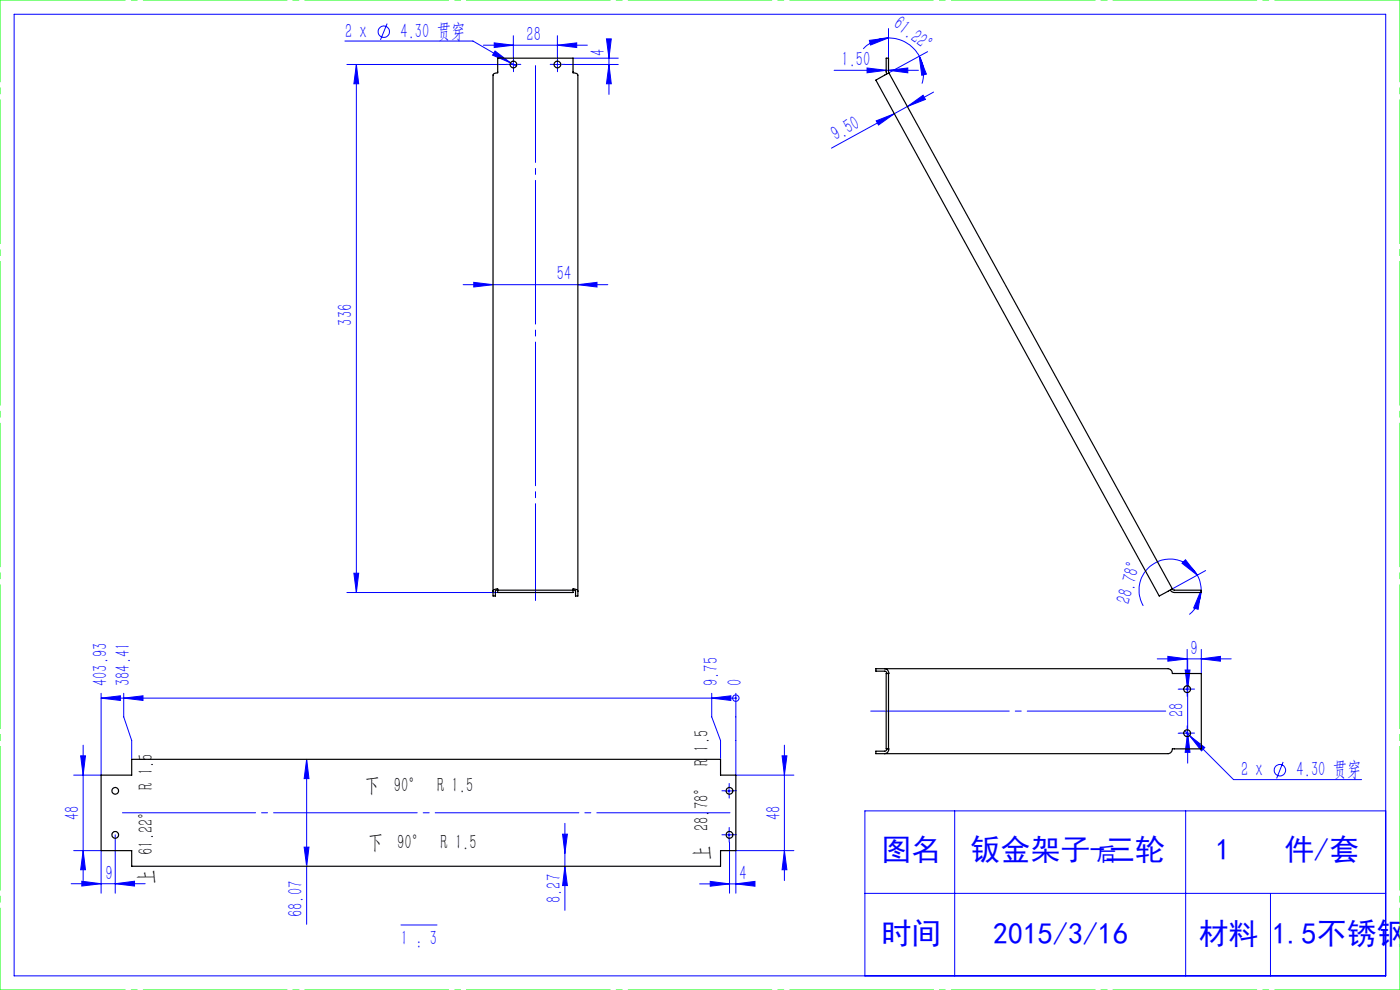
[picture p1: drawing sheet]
<svg xmlns="http://www.w3.org/2000/svg" width="297mm" height="210mm" viewBox="0 0 297 210" stroke-linecap="round" stroke-linejoin="round" font-family="sans-serif">
<g fill="none" stroke="#00f" stroke-width=".21">
<path d="M3 3h291v204h-291zM73.2 8.7h27.1l8 4.6M73.6 13.7h33.8M75.6 13.7v112M75.6 13.7l.5 4.1h-1zM82.1 5l-1.4 3.5M102.6 9.6h22M104.8 9.1l4.1 .5-4.1 .5zM105 10.8l3.3 2.5-3.8-1.6zM108.1 13.7h1.6M108.3 13.3l1.2 .7M108.9 12.8v1.7"/>
<path d="M108.9 7.6v4.5M117.4 13.7h1.7M118.3 12.8v1.7M118.3 9.6l4-.5v1zM118.3 7.6v4.5M119.8 13.7h11.4M121.6 12.3h9.6M128.7 8.2h1l-.5 4.1zM129.2 13.7l.5 4.1h-1zM129.2 8.9v11.1M177 14.9h17.8M183.9 14.4l4.1 .5-4.1 .5z"/>
<path d="M184.4 8.6l4.1-.6-3.8 1.6zM188.5 8a7.5 7.5 0 0 1 6.5 3.9M188.5 8a7.4 7.4 0 0 0-5.4 2.4M188.5 6.1v6.2M188.5 14.9l4.1-.5v1zM195 11.9l1.5 3.8-1 .3zM195 11.9a7.1 7.1 0 0 1 .6 5.8M196.8 11l-8.2 4.4M198 19.5l-5.5 3.1M185.9 25.6l3.8-1.5-3.3 2.4zM189.7 24.1l-13.3 7.3M192.5 22.6l3.3-2.4 .5 .9z"/>
<path d="M192.5 22.6l-2.8 1.5M100.5 59.9l4.1 .5-4.1 .5zM98.2 60.4h30.7M122.6 60.4l4-.5v1zM250.8 119.5l.7-.8 2.5 3.3zM73.6 125.7h32M75.1 121.6h1l-.5 4.1zM245.5 139.8h15.7M247.8 139.2l4 .6-4 .5zM251.8 137.8v6.8M252 139.8v22.1M254 122a6.3 6.3 0 0 1 .8 3.2"/>
<path d="M254 122a6.6 6.6 0 0 0-9-2.5 6.6 6.6 0 0 0-2.5 9M254.8 125.2l-.6 4-1-.2zM254.8 125.2a6.7 6.7 0 0 1-2.5 5.1M254.8 139.8l4.1-.6v1.1zM254.8 137.8v5.1M255.8 121l-7.1 3.9M17.6 158.1v28.7M21.4 148.1l4.1-.5v1zM21.4 148.1h134.7M21.4 147.1v17.3h-5.8M26.2 148.1l4.1-.5v1zM26.2 147.1v5l1.7 5v4"/>
<path d="M151 148.1l4-.5v1zM151 147.1v5l1.9 5v4M156.1 148.1h.1M156.1 147.1v17.3h12.3M166.4 158.1v28.7M249.9 146.2h.4M249.9 155.5h.4M251 146.2h1.7M251 155.5h1.7M251.3 155l1 1M251.4 142.1h1l-.4 4.1zM251.8 145.4v1.6"/>
<path d="M251.8 154.7v1.6M252 155.5l.4 4.1h-1zM252.3 156l3.3 2.6-.7 .7zM252.3 156l9.4 9.4h27.2M17.1 160.3h1l-.5 4.1zM24.4 177.1v12.4M64.5 179.7h1l-.4 4.1zM65.1 161.1l.4 4.1h-1zM65.1 161.1v35M119.3 176.9h1.1l-.6 4.1zM119.8 174.7v18.4M153.8 167.8h1.7"/>
<path d="M153.8 177.1h1.7M154.7 166.9v1.7M154.7 176.3v1.6M154.8 178.6v10.9M165.9 160.3h1l-.5 4.1zM202.5 172v35M251.5 172v35M272.2 161.6l-1.4 3.5M294 172h-110.5v35M15.1 187.5h15.7M15.6 180.4h5.8v9.1M17.4 186.9l4 .6-4 .5z"/>
<path d="M17.6 180.4l.5 4.1h-1zM24.4 187.5l4.1-.6v1.1zM85.1 196.2h7.6M119.8 183.8l.6 4h-1.1zM148.4 187.5h11.5M150.7 187l4.1 .5-4.1 .5zM156.1 187.5l4.1-.5v1zM166.4 180.4l.5 4.1h-1zM168.4 180.4h-12.3v9.1M183.5 189.5h110.5M269.5 189.5v17.5"/>
<circle cx="81.4" cy="6.7" r="1.21"/>
<circle cx="156.1" cy="148.1" r=".69"/>
<circle cx="271.5" cy="163.4" r="1.21"/>
</g>
<g fill="none" stroke="#00f" stroke-width=".21" stroke-dasharray="30.5 1.3 1.3 1.3">
<path d="M108.1 13.7h-.7M108.9 12.8v-.7M108.9 14.5v.7M109.8 13.7h.7M117.4 13.7h-.7M118.3 12.8v-.7M118.3 14.5v.7M119.1 13.7h.7M251 146.2h-.7M251 155.5h-.7M251.9 145.3v-.7M251.9 147v.7"/>
<path d="M251.9 154.7v-.7M251.9 156.3v.8M252.7 146.2h.7M252.7 155.5h.7M153.9 167.7h-.7M153.9 177.1h-.7M154.7 166.9v-.7M154.7 168.6v.7M154.7 176.2v-.7M154.7 177.9v.7M155.5 167.7h.7M155.5 177.1h.7"/>
</g>
<path d="M26 172.4h128.9" fill="none" stroke="#00f" stroke-width=".21" stroke-dasharray="30.5 1.3 1.3 1.3" stroke-dashoffset="2.2"/>
<path d="M113.6 13.9v113.5" fill="none" stroke="#00f" stroke-width=".21" stroke-dasharray="30.5 1.3 1.3 1.3" stroke-dashoffset="9.9"/>
<path d="M184.7 150.8h62.6" fill="none" stroke="#00f" stroke-width=".21" stroke-dasharray="30.5 1.3 1.3 1.3" stroke-dashoffset="1.1"/>
<path d="M0 0h297M0 210h297" fill="none" stroke="#0f0" stroke-width=".21" stroke-dasharray="30.5 1.3 1.3 1.3" stroke-dashoffset="3.9"/>
<path d="M0 210v-210M297 210v-210" fill="none" stroke="#0f0" stroke-width=".21" stroke-dasharray="30.5 1.3 1.3 1.3" stroke-dashoffset="13.1"/>
<g fill="#00f">
<path d="M151 148.1l4-.5v1zM26.2 148.1l4.1-.5v1zM21.4 148.1l4.1-.5v1z"/>
<path d="M195 11.9l1.5 3.8-1 .3zM184.4 8.6l4.1-.6-3.8 1.6z"/>
<path d="M183.9 14.4l4.1 .5-4.1 .5zM188.5 14.9l4.1-.5v1zM105 10.8l-.5 .9 3.8 1.6zM104.8 9.1l4.1 .5-4.1 .5zM118.3 9.6l4-.5v1zM247.8 139.2l4 .6-4 .5zM254.8 139.8l4.1-.6v1.1zM252.3 156l2.6 3.3 .7-.7z"/>
<path d="M150.7 187l4.1 .5-4.1 .5zM156.1 187.5l4.1-.5v1zM17.4 186.9l4 .6-4 .5zM24.4 187.5l4.1-.6v1.1z"/>
<path d="M185.9 25.6l3.8-1.5-3.3 2.4zM192.5 22.6l3.3-2.4 .5 .9z"/>
<path d="M254.8 125.2l-.6 4-1-.2zM250.8 119.5l.7-.8 2.5 3.3z"/>
<path d="M64.5 179.7h1l-.4 4.1zM65.1 161.1l.4 4.1h-1zM129.2 13.7l.5 4.1h-1zM128.7 8.2h1l-.5 4.1zM252 155.5l.4 4.1h-1zM251.4 142.1h1l-.4 4.1z"/>
<path d="M17.1 160.3h1l-.5 4.1zM17.6 180.4l.5 4.1h-1zM165.9 160.3h1l-.5 4.1zM166.4 180.4l.5 4.1h-1zM75.6 13.7l.5 4.1h-1zM75.1 121.6h1l-.5 4.1z"/>
<path d="M119.3 176.9h1.1l-.6 4.1zM119.8 183.8l.6 4h-1.1z"/>
<path d="M100.5 59.9l4.1 .5-4.1 .5zM122.6 60.4l4-.5v1z"/>
</g>
<g fill="none" stroke="#000" stroke-width=".25">
<path d="M188.6 15.4l-2.8 1.6 60.1 109.4 2.8-1.5M188.6 15.4l-.1-3.1h-.5v3l.1 .4M188.6 15.4l60.1 109.5M105.6 125.2v-.2a.79 .79 0 0 0-1 .4M105.6 125.2l-.5 .2v1h-.5v-110.5a.86 .86 0 0 1 1-.5v-3.1h16v3.1a.87 .87 0 0 1 1 .5v110.5h-.5v-1.1l-.5-.1M105.6 125.2v.5h16v-.5M105.6 125.2h16M121.6 125.2v-.2a.85 .85 0 0 1 1 .4M248.7 124.9l.4 .3h5.7v.5h-5.7l-.5-.2-.4-.3M187.7 141.8a.84 .84 0 0 1 .8 1.1M188.1 142.9v-.3l-.3-.2h-2v-.6h62a1.25 1.25 0 0 1 1 1.1h6v15.9h-6.1a1.05 1.05 0 0 1-.9 1.1h-62v-.6h2l.3-.2v-.3M188.5 158.8a.84 .84 0 0 1-.8 1.1"/>
<path d="M188.5 142.9h-.5v15.9h.5M188.5 142.9v15.9M21.4 164.4h6.5v-3.3h125v3.3h3.2v16h-3.2v3.4h-125v-3.4h-6.5z"/>
<circle cx="108.9" cy="13.7" r=".71"/>
<circle cx="118.2" cy="13.7" r=".71"/>
<circle cx="251.8" cy="146.2" r=".72"/>
<circle cx="251.8" cy="155.5" r=".73"/>
<circle cx="24.4" cy="177.1" r=".72"/>
<circle cx="24.4" cy="167.8" r=".71"/>
<circle cx="154.7" cy="177.1" r=".73"/>
<circle cx="154.8" cy="167.8" r=".72"/>
</g>
<g font-size="6.3" fill="#00f">
<text x="187" y="182.5">图名</text>
<text x="205.9" y="182.5">钣金架子-三轮</text>
<text x="257.8" y="182.5">1</text>
<text x="272.5" y="182.5">件/套</text>
<text x="187" y="200.3">时间</text>
<text x="210.7" y="200.3">2015/3/16</text>
<text x="254.3" y="200.3">材料</text>
<text x="269.9" y="200.3">1.5不锈钢</text>
</g>
<g font-size="4.4" fill="#00f">
<text x="189.3" y="5.6" transform="rotate(37 189.3 5.6)">61.22°</text>
<text x="73.2" y="8">2 x</text>
<text x="85" y="8">4.30 贯穿</text>
<text x="111.7" y="8.7">28</text>
<text x="128.3" y="11.9" transform="rotate(-90 128.3 11.9)">4</text>
<text x="178.5" y="14">1.50</text>
<text x="177.3" y="29.9" transform="rotate(-29 177.3 29.9)">9.50</text>
<text x="118.1" y="59.5">54</text>
<text x="74.7" y="69.1" transform="rotate(-90 74.7 69.1)">336</text>
<text x="239.6" y="128.3" transform="rotate(-74 239.6 128.3)">28.78°</text>
<text x="252.6" y="138.9">9</text>
<text x="22.8" y="145.5" transform="rotate(-90 22.8 145.5)">403.93</text>
<text x="27.6" y="145.5" transform="rotate(-90 27.6 145.5)">384.41</text>
<text x="152.3" y="145.5" transform="rotate(-90 152.3 145.5)">9.75</text>
<text x="157.4" y="145.5" transform="rotate(-90 157.4 145.5)">0</text>
<text x="251.1" y="152.1" transform="rotate(-90 251.1 152.1)">28</text>
<text x="263.3" y="164.7">2 x</text>
<text x="275.1" y="164.7">4.30 贯穿</text>
<text x="16.8" y="173.9" transform="rotate(-90 16.8 173.9)">48</text>
<text x="165.6" y="173.9" transform="rotate(-90 165.6 173.9)">48</text>
<text x="22.4" y="186.6">9</text>
<text x="119" y="191.5" transform="rotate(-90 119 191.5)">8.27</text>
<text x="156.9" y="186.6">4</text>
<text x="64.2" y="194.5" transform="rotate(-90 64.2 194.5)">68.07</text>
<text x="85.1" y="200.5">1 : 3</text>
</g>
<g font-size="4.4">
<text x="77.4" y="167.9">下 90° R 1.5</text>
<text x="78.2" y="180.1">下 90° R 1.5</text>
<text x="150.3" y="182.4" transform="rotate(-90 150.3 182.4)">上 28.78° R 1.5</text>
<text x="32.4" y="187.5" transform="rotate(-90 32.4 187.5)">上 61.22° R 1.5</text>
</g>
<text font-size="4.2" fill="#00f" x="232.6" y="182.7">后</text>
</svg>
